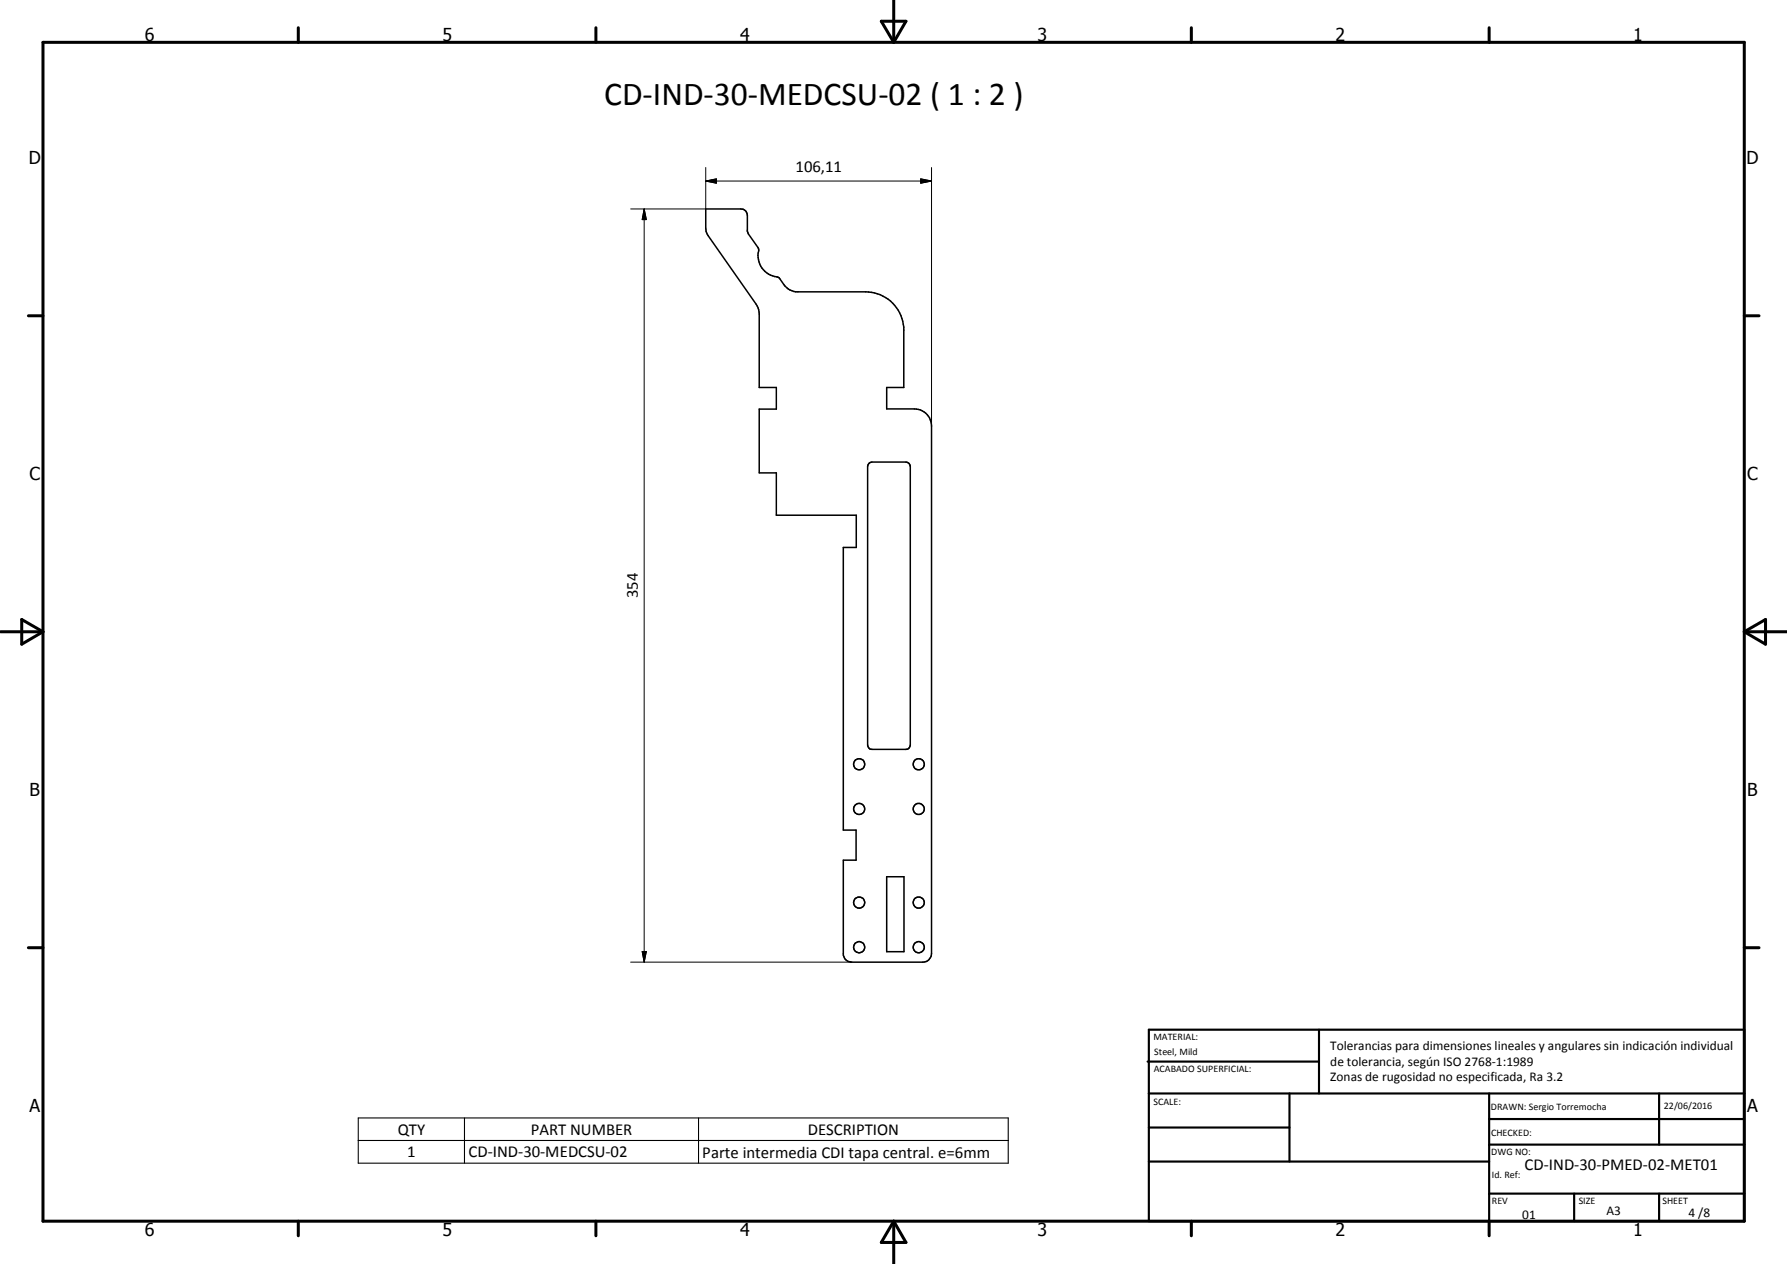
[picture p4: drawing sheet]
<svg xmlns="http://www.w3.org/2000/svg" width="420mm" height="297mm" viewBox="0 0 420 297" stroke-linecap="round" stroke-linejoin="round" font-family="sans-serif">
<g fill="none" stroke="#000" stroke-width=".35">
<path d="M165.9 49.1h8.3a1.45 1.45 0 0 1 1.5 1.5v3.8l.3 .6 2.2 3.2a1.25 1.25 0 0 1 .1 1.3 5.2 5.2 0 0 0 4.7 5.7l.3 .3a5.5 5.5 0 0 0 2.9 2.8l.9 .3h16.4a9.1 9.1 0 0 1 9 8.3v14.2h-4v5h6.5a4 4 0 0 1 4 4v124a2.09 2.09 0 0 1-2 2h-16.7a1.98 1.98 0 0 1-2-1.6v-22.4h3v-7h-3v-66.4h3v-7.6h-18.8v-10h-4v-15h4v-5h-4v-17.3l-.1-1-.6-1.3-11.5-16.4-.4-1.5zM204.2 109l.8-.4h8l.6 .2 .4 .8v65.5l-.1 .4a.87 .87 0 0 1-.9 .6h-8l-.6-.2-.4-.8v-65.5zM208.5 206h4v17.6h-4z"/>
<circle cx="202" cy="179.6" r="1.31"/>
<circle cx="216" cy="179.6" r="1.3"/>
<circle cx="202" cy="190.1" r="1.3"/>
<circle cx="216" cy="190.1" r="1.31"/>
<circle cx="202" cy="212.1" r="1.3"/>
<circle cx="216" cy="212.1" r="1.3"/>
<circle cx="202" cy="222.6" r="1.31"/>
<circle cx="216" cy="222.6" r="1.3"/>
</g>
<g fill="none" stroke="#000" stroke-width=".71">
<path d="M10.1 9.9h400v277.1h-400zM70.1 6.5v3.4M140.1 6.5v3.4M207.2 5h5.8l-2.9 4.9zM210.1 0v9.9M280.1 6.5v3.4M350.1 6.5v3.4M6.7 74.2h3.4M410.1 74.2h3.5M.1 148.5h10M5.1 145.6l5 2.9-5 2.9zM410.1 148.5h10"/>
<path d="M410.1 148.5l5-2.9v5.8zM6.7 222.7h3.4M410.1 222.7h3.5M70.1 287v3.4M140.1 287v3.4M210.1 287v10M210.1 287l2.9 5h-5.8zM280.1 287v3.4M350.1 287v3.4"/>
</g>
<g fill="none" stroke="#000" stroke-width=".51">
<path d="M269.8 249.5h40.3M270.1 242h140v45h-140zM270.1 257h140M303.2 257v16M310.1 242v15M350.1 257v30M390.1 257v12M270.1 265h33.1M270.1 273h80M350.1 269h60M350.1 263h60M350.1 280.5h60"/>
<path d="M370.1 280.5v6.5M390.1 280.5v6.5"/>
</g>
<path d="M84.2 262.7h152.9v10.6h-152.9zM84.2 268h152.9M109.2 262.7v10.6M164.2 262.7v10.6" fill="none" stroke="#000" stroke-width=".25"/>
<path d="M165.9 39.4v9.7h-17.6M219 39.4v60.7M151.5 49.1l.5 2.5h-1zM151.5 49.1v177M165.9 42.5l2.5-.5v1.1zM165.9 42.5h53.1M216.5 42l2.5 .5-2.5 .6zM148.3 226.1h52M151 223.6h1l-.5 2.5z" fill="none" stroke="#000" stroke-width=".24"/>
<path d="M151.5 49.1l.5 2.5h-1zM165.9 42.5l2.5-.5v1.1zM216.5 42l2.5 .5-2.5 .6zM151 223.6h1l-.5 2.5z" fill="#000"/>
<text font-size="7.9" x="142.1" y="24.7">CD-IND-30-MEDCSU-02 ( 1 : 2 )</text>
<g font-size="4.2">
<text x="34" y="9.6">6</text>
<text x="104" y="9.6">5</text>
<text x="174" y="9.6">4</text>
<text x="244" y="9.6">3</text>
<text x="314" y="9.6">2</text>
<text x="384" y="9.6">1</text>
<text x="6.8" y="38.7">D</text>
<text x="410.6" y="38.7">D</text>
<text x="7" y="112.9">C</text>
<text x="410.8" y="112.9">C</text>
<text x="7" y="187.1">B</text>
<text x="410.8" y="187.1">B</text>
<text x="7" y="261.4">A</text>
<text x="410.8" y="261.4">A</text>
<text x="34" y="290.4">6</text>
<text x="104" y="290.4">5</text>
<text x="174" y="290.4">4</text>
<text x="244" y="290.4">3</text>
<text x="314" y="290.4">2</text>
<text x="384" y="290.4">1</text>
</g>
<g font-size="3.9">
<text x="187" y="40.5">106,11</text>
<text x="149.9" y="140.6" transform="rotate(-90 149.9 140.6)">354</text>
<text x="93.5" y="266.7">QTY</text>
<text x="124.8" y="266.6">PART NUMBER</text>
<text x="189.9" y="266.7">DESCRIPTION</text>
<text x="95.7" y="271.9">1</text>
<text x="110.1" y="271.9">CD-IND-30-MEDCSU-02</text>
<text x="165.1" y="272">Parte intermedia CDI tapa central. e=6mm</text>
<text x="358.5" y="275">CD-IND-30-PMED-02-MET01</text>
</g>
<g font-size="3.1">
<text x="312.7" y="246.8">Tolerancias para dimensiones lineales y angulares sin indicación individual</text>
<text x="312.7" y="250.4">de tolerancia, según ISO 2768-1:1989</text>
<text x="312.7" y="254">Zonas de rugosidad no especificada, Ra 3.2</text>
<text x="357.9" y="286.4">01</text>
<text x="377.7" y="285.6">A3</text>
<text x="397" y="285.9">4 /8</text>
</g>
<g font-size="2.4">
<text x="271.2" y="244.4">MATERIAL:</text>
<text x="271.3" y="252">ACABADO SUPERFICIAL:</text>
<text x="271.4" y="247.9">Steel, Mild</text>
<text x="271.2" y="259.7">SCALE:</text>
<text x="350.6" y="260.8">DRAWN: Sergio Torremocha</text>
<text x="391.2" y="260.6">22/06/2016</text>
<text x="350.6" y="267">CHECKED:</text>
<text x="350.6" y="271.4">DWG NO:</text>
<text x="350.8" y="276.9">Id. Ref:</text>
<text x="350.8" y="282.8">REV</text>
<text x="371.2" y="282.9">SIZE</text>
<text x="390.9" y="282.9">SHEET</text>
</g>
</svg>
